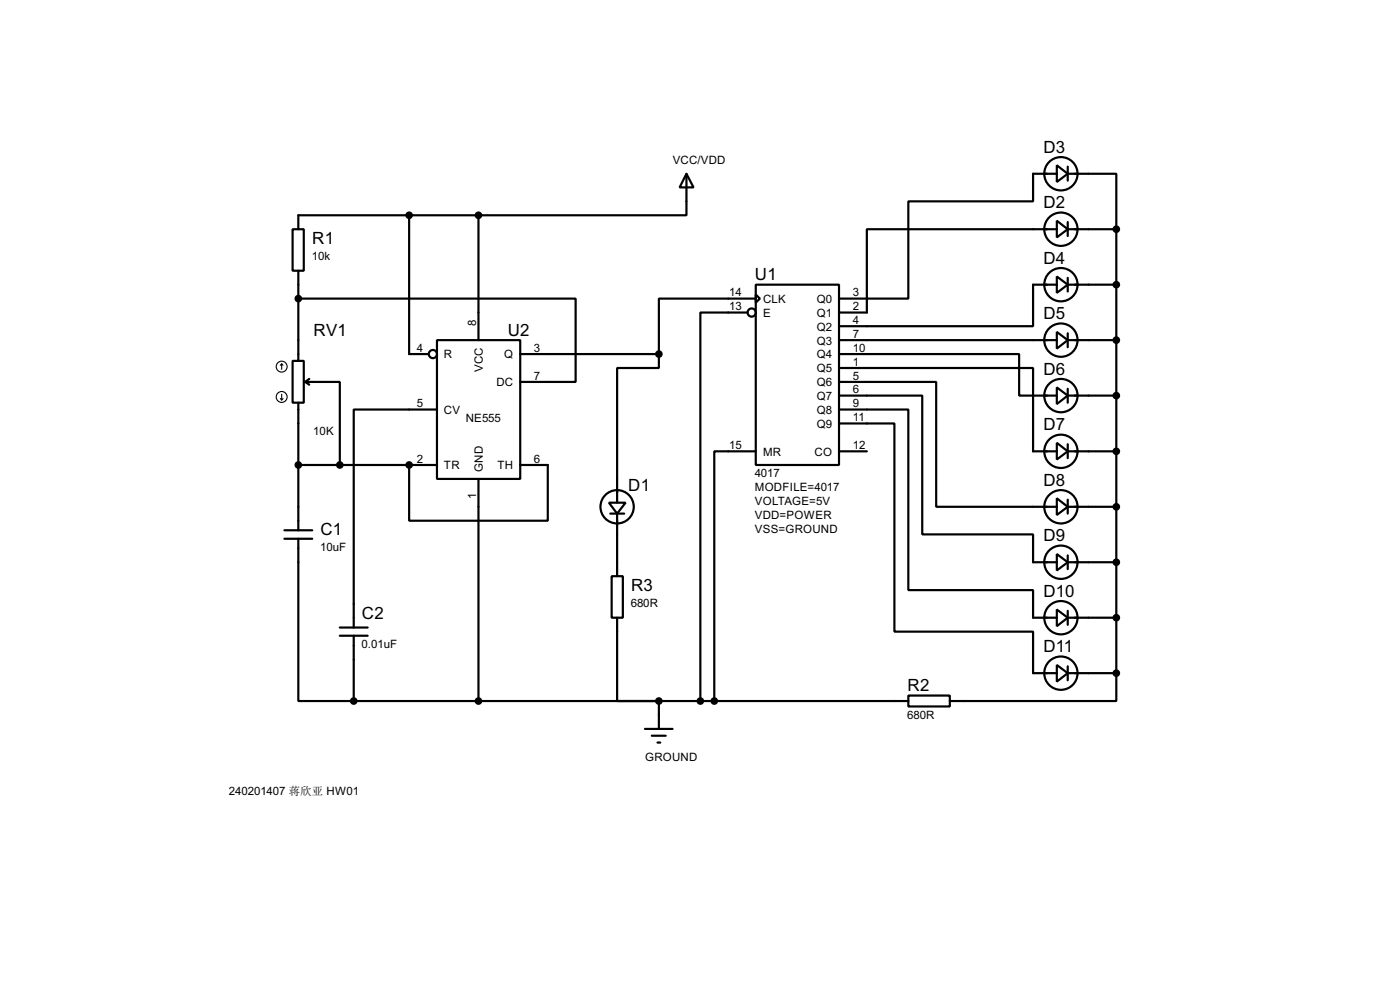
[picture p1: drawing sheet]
<svg xmlns="http://www.w3.org/2000/svg" width="256mm" height="180mm" viewBox="0 0 256 180" stroke-linecap="round" stroke-linejoin="round" font-family="sans-serif">
<g fill="none" stroke="#000" stroke-width=".4">
<path d="M75 39.4v25.4h3.5M87.7 39.4v22.9M87.7 39.4h-33v2.6M125.8 31.8l1.3 2.5h-2.6zM125.8 31.8v7.6h-38.1M193.6 30.3l2 1.5-2 1.5zM193.6 31.8h-4.3v5.1h-22.9v17.8h-12.7M195.6 31.8h8.9v10.2M195.6 30.5v2.6M53.6 42h2.1v7.6h-2.1zM54.7 54.7h50.8v15.2h-10.2M54.7 49.6v16.5"/>
<path d="M137 57.2h-8.7v71.1M138.5 52.1h15.2v33h-15.2zM138.5 53.9l.7 .8-.7 .7zM138.5 54.7h-17.8v10.1M193.6 40.4l2 1.6-2 1.5zM193.6 50.6l2 1.5-2 1.5zM193.6 42h-34.8v15.2h-5.1M193.6 52.1h-4.3v7.6h-35.6M195.6 52.1h8.9M195.6 42h8.9M195.6 40.7v2.5M195.6 50.9v2.5"/>
<path d="M204.5 42v81.2M53.6 66.1h2.1v7.6h-2.1zM54.7 73.7v23.4M55.9 69.9h6.4v15.2M55.9 69.9l.8 .5M56.7 69.4l-.8 .5M80.1 62.3h15.2v25.4h-15.2zM80.1 75h-15.3v39.9M95.3 64.8h25.4M120.7 64.8v2.6h-7.6v24.6M153.7 64.8h33v7.6h6.9M153.7 67.4h35.6v15.2h4.3"/>
<path d="M153.7 69.9h17.8v22.9h22.1M153.7 72.4h15.3v25.4h20.3v5.1h4.3M153.7 75h12.7v33h22.9v5.1h4.3M153.7 77.5h10.2v38.1h25.4v7.6h4.3M153.7 62.3h39.9M193.6 60.8l2 1.5-2 1.5zM193.6 70.9l2 1.5-2 1.6zM195.6 62.3h8.9M195.6 72.4h8.9M195.6 61v2.6M195.6 71.2v2.5M52.1 98.6h5.1"/>
<path d="M52.1 97.1h5.1M54.7 98.6v29.7h10.1M54.7 85.1h25.4M75 85.1v10.2h25.4v-10.2h-5.1M87.7 87.7v40.6M111.6 92h3l-1.5 2zM111.8 94h2.6M113.1 94v11.5M138.5 82.6h-7.6v45.7M153.7 82.6h5.1M193.6 81.1l2 1.5-2 1.5zM193.6 91.2l2 1.6-2 1.5z"/>
<path d="M195.6 92.8h8.9M195.6 82.6h8.9M195.6 81.3v2.6M195.6 91.5v2.5M62.3 116.4h5.1M62.3 114.9h5.1M64.8 116.4v11.9M112.1 105.5h2v7.6h-2zM113.1 113.1v15.2h7.6v5.1M193.6 101.4l2 1.5-2 1.5zM193.6 111.6l2 1.5-2 1.5zM195.6 113.1h8.9"/>
<path d="M195.6 102.9h8.9M195.6 101.7v2.5M195.6 111.8v2.6M64.8 128.3h101.6M118.2 133.4h5M119.4 134.7h2.6M120.5 135.9h.5M166.4 127.3h7.6v2h-7.6zM193.6 121.7l2 1.5-2 1.6zM195.6 123.2h8.9M195.6 122v2.5M204.5 123.2v5.1h-30.5"/>
<circle cx="194.3" cy="31.8" r="3.1"/>
<circle cx="137.7" cy="57.2" r=".75"/>
<circle cx="194.3" cy="42" r="3.1"/>
<circle cx="194.3" cy="52.1" r="3.1"/>
<circle cx="79.3" cy="64.8" r=".75"/>
<circle cx="194.3" cy="62.3" r="3.1"/>
<circle cx="194.3" cy="72.4" r="3.1"/>
<circle cx="113" cy="92.8" r="3.1"/>
<circle cx="194.3" cy="82.6" r="3.1"/>
<circle cx="194.3" cy="92.8" r="3.1"/>
<circle cx="194.3" cy="113.1" r="3.1"/>
<circle cx="194.3" cy="102.9" r="3.1"/>
<circle cx="194.3" cy="123.2" r="3.1"/>
</g>
<circle cx="75" cy="85.1" r=".2" fill="#000"/>
<g fill="none" stroke="#000" stroke-width=".2">
<path d="M51.4 73l.2 .2M51.6 66.6l-.2 .3M51.6 66.6l.3 .3M51.6 66.6v1M51.6 72.2v1M51.9 73l-.3 .2"/>
<circle cx="51.6" cy="67.1" r="1"/>
<circle cx="51.6" cy="72.7" r="1"/>
</g>
<g fill="#000" stroke="#000" stroke-width=".4">
<circle cx="74.9" cy="39.4" r=".5"/>
<circle cx="87.6" cy="39.4" r=".5"/>
<circle cx="54.6" cy="54.7" r=".5"/>
<circle cx="204.5" cy="52.1" r=".5"/>
<circle cx="204.5" cy="42" r=".5"/>
<circle cx="120.7" cy="64.8" r=".5"/>
<circle cx="204.5" cy="62.3" r=".5"/>
<circle cx="204.5" cy="72.4" r=".5"/>
<circle cx="54.6" cy="85.1" r=".5"/>
<circle cx="62.2" cy="85.1" r=".5"/>
<circle cx="74.9" cy="85.1" r=".5"/>
<circle cx="204.5" cy="82.6" r=".5"/>
<circle cx="204.5" cy="92.8" r=".5"/>
<circle cx="204.5" cy="113.1" r=".5"/>
<circle cx="204.5" cy="102.9" r=".5"/>
<circle cx="64.8" cy="128.3" r=".5"/>
<circle cx="87.6" cy="128.3" r=".5"/>
<circle cx="120.7" cy="128.3" r=".5"/>
<circle cx="128.3" cy="128.3" r=".5"/>
<circle cx="130.8" cy="128.3" r=".5"/>
<circle cx="204.5" cy="123.2" r=".5"/>
</g>
<g font-size="3.5">
<text x="191.2" y="27.9">D3</text>
<text x="191.2" y="38.1">D2</text>
<text x="57.2" y="44.6">R1</text>
<text x="138.3" y="51.3">U1</text>
<text x="191.2" y="48.3">D4</text>
<text x="191.2" y="58.4">D5</text>
<text x="57.5" y="61.4">RV1</text>
<text x="93" y="61.4">U2</text>
<text x="191.2" y="68.6">D6</text>
<text x="191.2" y="78.8">D7</text>
<text x="115.1" y="89.9">D1</text>
<text x="191.2" y="88.9">D8</text>
<text x="58.7" y="98">C1</text>
<text x="191.2" y="99.1">D9</text>
<text x="66.3" y="113.2">C2</text>
<text x="115.6" y="108.2">R3</text>
<text x="191.2" y="109.2">D10</text>
<text x="191.2" y="119.4">D11</text>
<text x="166.3" y="126.5">R2</text>
</g>
<g font-size="2.4">
<text x="123.2" y="30">VCC/VDD</text>
<text x="57.2" y="47.6">10k</text>
<text x="87.3" y="59.7" transform="rotate(-90 87.3 59.7)">8</text>
<text x="133.6" y="54.3">14</text>
<text x="133.6" y="56.8">13</text>
<text x="139.8" y="55.4">CLK</text>
<text x="139.8" y="58">E</text>
<text x="149.6" y="55.4">Q0</text>
<text x="149.6" y="58">Q1</text>
<text x="156.3" y="54.3">3</text>
<text x="156.3" y="56.8">2</text>
<text x="156.3" y="59.3">4</text>
<text x="76.4" y="64.4">4</text>
<text x="81.3" y="65.6">R</text>
<text x="92.3" y="65.6">Q</text>
<text x="97.8" y="64.4">3</text>
<text x="149.6" y="60.5">Q2</text>
<text x="149.6" y="63.1">Q3</text>
<text x="149.6" y="65.6">Q4</text>
<text x="156.3" y="61.9">7</text>
<text x="156.3" y="64.4">10</text>
<text x="88.5" y="68.1" transform="rotate(-90 88.5 68.1)">VCC</text>
<text x="90.9" y="70.7">DC</text>
<text x="97.8" y="69.5">7</text>
<text x="149.6" y="68.1">Q5</text>
<text x="149.6" y="70.7">Q6</text>
<text x="156.3" y="67">1</text>
<text x="156.3" y="69.5">5</text>
<text x="156.3" y="72">6</text>
<text x="76.4" y="74.6">5</text>
<text x="81.3" y="75.8">CV</text>
<text x="85.3" y="77.2">NE555</text>
<text x="149.6" y="73.2">Q7</text>
<text x="149.6" y="75.8">Q8</text>
<text x="156.3" y="74.6">9</text>
<text x="156.3" y="77.1">11</text>
<text x="57.4" y="79.7">10K</text>
<text x="133.6" y="82.2">15</text>
<text x="139.8" y="83.4">MR</text>
<text x="149.2" y="83.4">CO</text>
<text x="149.6" y="78.3">Q9</text>
<text x="156.3" y="82.2">12</text>
<text x="76.4" y="84.7">2</text>
<text x="81.3" y="85.9">TR</text>
<text x="88.5" y="86.4" transform="rotate(-90 88.5 86.4)">GND</text>
<text x="91.1" y="85.9">TH</text>
<text x="97.8" y="84.7">6</text>
<text x="138.3" y="87.3">4017</text>
<text x="138.3" y="89.9">MODFILE=4017</text>
<text x="87.3" y="91.4" transform="rotate(-90 87.3 91.4)">1</text>
<text x="138.3" y="92.4">VOLTAGE=5V</text>
<text x="138.3" y="95">VDD=POWER</text>
<text x="58.7" y="100.9">10uF</text>
<text x="138.3" y="97.5">VSS=GROUND</text>
<text x="115.6" y="111.1">680R</text>
<text x="66.3" y="118.7">0.01uF</text>
<text x="166.2" y="131.5">680R</text>
<text x="118.2" y="139.3">GROUND</text>
<text x="42" y="145.6">240201407 蒋欣亚 HW01</text>
</g>
</svg>
